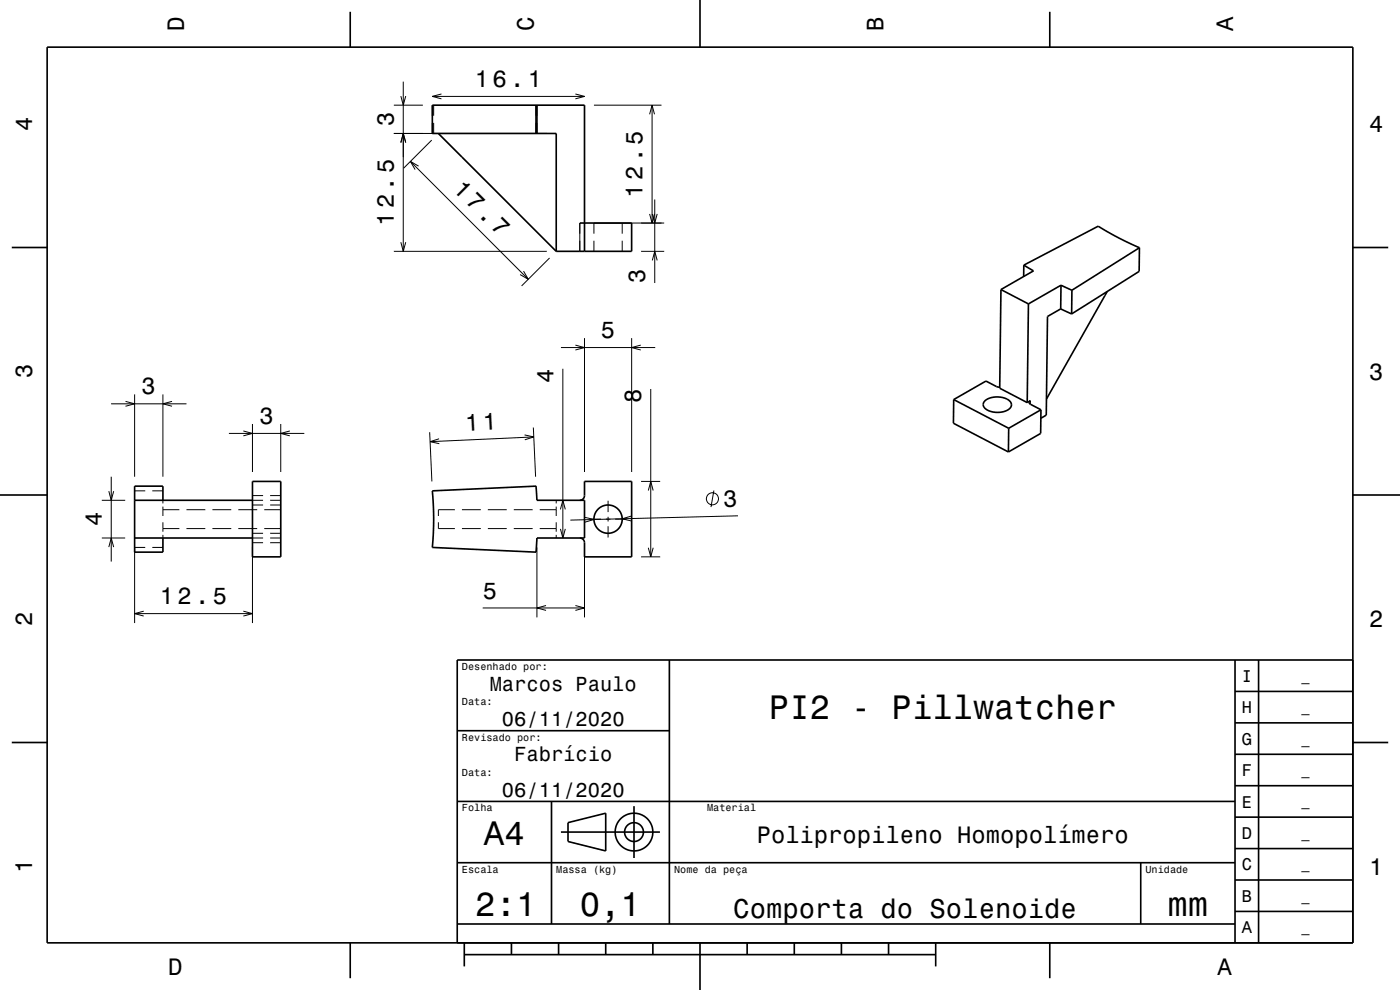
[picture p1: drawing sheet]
<svg xmlns="http://www.w3.org/2000/svg" width="297mm" height="210mm" viewBox="0 0 297 210" stroke-linecap="round" stroke-linejoin="round" font-family="sans-serif">
<g fill="none" stroke="#000" stroke-width=".21">
<path d="M85.6 17.3v36M93.6 19.9l-1.9 .6 1.9 .5M122.1 19.9l1.9 .6-1.9 .5M83.6 22.3h6.1M83.6 28.3h32.4M85 30.2l.6-1.9 .5 1.9M85 20.4l.6 1.9 .5-1.9M87.1 34.2l25 25M88.8 35.2l-1.7-1 1 1.8M91.6 29.7l-5.9 6M91.7 22.3v2.3M91.7 26.1v2.2"/>
<path d="M91.7 20.5h32.3M92 22.3v2.3M92 26.1v2.2M113.7 22.3v2.3M113.7 26.1v2.2M113.9 22.3v2.3M113.9 26.1v2.2M126 22.3h14.3M137.8 24.2l.5-1.9 .5 1.9M138.3 22.3v25M83.6 53.3h32.4M85 51.4l.6 1.9 .5-1.9"/>
<path d="M111.1 57.5l1 1.7-1.8-1M116.6 54.7l-5.9 6M123 47.3v6M126 51.1v2.2M132 47.3v2.3M132 51.1v2.2M136 53.3h4.9M137.8 45.4l.5 1.9 .5-1.9M138.4 55.2l.5-1.9 .5 1.9M138.4 45.4l.5 1.9 .5-1.9M138.9 42.3v17.7M140.9 47.3h-14.9v2.3"/>
<path d="M119 73.7h20M119.4 78.2v35.9M122.1 73.2l1.9 .5-1.9 .5M124 71.7v28.4M134 71.7v28.4M135.9 73.2l-1.9 .5 1.9 .5M23.6 85.7h16M26.6 85.1l2 .6-2 .5M28.6 83.7v17.4M34.6 83.7v17.4M36.5 85.1l-1.9 .6 1.9 .5M48.6 91.9h16"/>
<path d="M51.6 91.4l2 .5-2 .6M53.6 89.9v10.2M59.6 89.9v10.2M61.5 91.4l-1.9 .5 1.9 .6M91.2 91.7l.4 10.4M93.1 93.1l-1.9 .6 2 .4M111.3 92.3l1.9 .4-1.9 .6M113.1 90.7l.5 10.4M113.2 92.7l-22 1M138.1 82.5v35.6M218.6 85v.7M21.6 114.1h5"/>
<path d="M21.6 106.1h5M23.1 104.2l.5 1.9 .5-1.9M23.1 116.1l.5-2 .5 2M23.6 101.1v18M28.6 104.1h2.2M30.8 116.1h-2.2v16.1M32.3 116.1h2.3M32.3 104.1h2.3M34.6 106.1v.7M34.6 107.5v2M34.6 110.8v2M34.6 113.5v.6"/>
<path d="M34.6 108.1h3.5M34.6 112.1h3.5M39.6 108.1h4M39.6 112.1h4M45.1 108.1h4M45.1 112.1h4M50.6 108.1h4M50.6 112.1h4M53.6 116.1v16.1M53.6 114.1h2.2M53.6 106.1h2.2M53.6 105.1h2.2"/>
<path d="M53.6 115.1h2.2M53.6 107.1h2.2M53.6 113.1h2.2M56.1 108.1h3.5M56.1 112.1h3.5M57.3 114.1h2.3M57.3 106.1h2.3M57.3 105.1h2.3M57.3 115.1h2.3M57.3 107.1h2.3M57.3 113.1h2.3M93 110.8v1.3h3.5"/>
<path d="M96.5 108.1h-3.5v1.4M98 108.1h4M98 112.1h4M103.5 108.1h4M103.5 112.1h4M109 108.1h4M109 112.1h4M113.9 116.1v14.9M114.5 108.1h3.5M114.5 112.1h3.5M118 106.1v.7M118 107.5v2"/>
<path d="M118 110.8v2M118 113.5v.6M118.9 112.2l.5 1.9 .5-1.9M118.9 108.1l.5-2 .5 2M124 116.1v14.9M124.1 109.7l1.9 .5-1.9 .6M125.1 110.1h2.4M128.5 110.1h1M129 106.2v2.4M129 109.6v1M129 111.6v2.4M130.5 110.1h2.4"/>
<path d="M133.9 109.5l-1.9 .5 1.9 .5M136 118.1h4.1M136 102.1h4.1M137.5 104.1l.6-2 .5 2M137.5 116.2l.6 1.9 .5-1.9M151.4 104l-.6 3.6M156.6 109.4l-35.6 .9M28.6 130.2h25M30.5 129.6l-1.9 .6 1.9 .5M51.6 129.6l2 .6-2 .5M102.4 129h21.6M115.8 128.4l-1.9 .6 1.9 .5"/>
<path d="M122.1 128.4l1.9 .6-1.9 .5"/>
<circle cx="151.1" cy="105.8" r="1.28"/>
</g>
<g fill="none" stroke="#000" stroke-width=".35">
<path d="M10 10h277v190h-277zM74.3 2.5v7.5M148.5 0v10M222.7 2.5v7.5M93 28.3l25 25M113.7 22.3v6M113.9 22.3v6M2.5 52.5h7.5M118 53.3v-25h-26.3v-6h32.3v31M123 47.3h11v6h-16M217.2 56.2l2 1.3-6.9 3.9M217.2 56.2v2.5"/>
<path d="M241.7 52.5l-4.6-2.1-4.1-2.4-15.8 8.2M241.7 52.5v5.1l-14.4 9M241.7 52.5l-14.3 9.1M287 52.5h7.5M212.3 61.4l-.2 21 5.8 3M212.3 61.4l5.9 3.1M218.2 64.5l-.3 20.9M225 65.5l2.3 1.1M225 65.5l-2.8 1.6-.2 21-1.2 .6M225.1 60.5l2.3 1.1M225.1 60.5l-.1 5M225.1 60.5l-6.9 4"/>
<path d="M227.4 61.6l-.1 5M234.9 61.8l-12.9 22.8M202.3 84.8v5l11.6 6.1M202.3 84.8l11.7 6M208.9 85a4.3 4.3 0 0 1 5.5 .3 1.35 1.35 0 0 1-1.2 1.9 4.1 4.1 0 0 1-4.5-1l-.1-.6zM212.1 82.1l-.7-.1-2.2-1.2-6.9 4M214 90.8l-.1 5.1M217.9 85.4l.7-.4-.3 .4 .1 .2 2.4 1.3M220.8 86.9v5l-6.9 4M220.8 86.9l-6.8 3.9M0 105h10M28.6 114.1h25"/>
<path d="M28.6 106.1h25M34.6 106.1v-3h-6v14h6v-3M53.6 102.1h6v16h-6zM91.7 104.1l22-1 .2 3h10.1v8h-10.1l-.2 3-22-1 .3-5.5zM123 106.1l.5-.1 .4-.6 .1-3.3h10v16h-10v-3.2l-.5-.6-.5-.2M287 105h10M142 140v56M262 140v60M267 140v60M287 140h-190v60M2.5 157.5h7.5M97 155h45"/>
<path d="M262 153.3h25M262 146.7h25M287 157.5h7.5M97 170h165M117 170v26M119 176.5h21M120.5 174.5l8-2v8l-8-2zM134.5 171v11M262 173.3h25M262 166.7h25M262 160h25M97 196h165"/>
<path d="M97 183h165M242 183v13M262 193.3h25M262 186.7h25M262 180h25M74.3 200v7.5M98.5 202.5h100M98.5 200v5M108.5 200v2.5M118.5 200v2.5M128.5 200v2.5M138.5 200v2.5"/>
<path d="M148.5 200v10M158.5 200v2.5M168.5 200v2.5M178.5 200v2.5M188.5 200v2.5M198.5 200v5M222.7 200v7.5"/>
<circle cx="129" cy="110.1" r="3"/>
<circle cx="134.5" cy="176.5" r="2"/>
<circle cx="134.5" cy="176.5" r="4"/>
</g>
<g font-size="7.2">
<text x="163.1" y="152.6">PI2 - Pillwatcher</text>
<text x="102.7" y="179.3">A4</text>
<text x="100.8" y="194.3">2:1</text>
<text x="123" y="194.3">0,1</text>
<text x="247.7" y="194.3">mm</text>
</g>
<text font-size="5.8" x="155.6" y="194.6">Comporta do Solenoide</text>
<g font-size="5.1">
<text x="95.9" y="40.3" transform="rotate(45 95.9 40.3)">17.7</text>
<text x="98.8" y="91.3" transform="rotate(-3 98.8 91.3)">11</text>
</g>
<g font-size="5">
<text x="39" y="6.5" transform="rotate(-90 39 6.5)">D</text>
<text x="113.2" y="6.5" transform="rotate(-90 113.2 6.5)">C</text>
<text x="187.4" y="6.5" transform="rotate(-90 187.4 6.5)">B</text>
<text x="261.6" y="6.5" transform="rotate(-90 261.6 6.5)">A</text>
<text x="100.7" y="18.5">16.1</text>
<text x="6.8" y="27.8" transform="rotate(-90 6.8 27.8)">4</text>
<text x="83.6" y="26.8" transform="rotate(-90 83.6 26.8)">3</text>
<text x="290.5" y="28.1">4</text>
<text x="136.3" y="41.9" transform="rotate(-90 136.3 41.9)">12.5</text>
<text x="83.6" y="47.9" transform="rotate(-90 83.6 47.9)">12.5</text>
<text x="136.9" y="60" transform="rotate(-90 136.9 60)">3</text>
<text x="127.5" y="71.7">5</text>
<text x="6.8" y="80.3" transform="rotate(-90 6.8 80.3)">3</text>
<text x="30" y="83.7">3</text>
<text x="117.4" y="81.3" transform="rotate(-90 117.4 81.3)">4</text>
<text x="290.5" y="80.6">3</text>
<text x="55" y="89.9">3</text>
<text x="136.1" y="85.5" transform="rotate(-90 136.1 85.5)">8</text>
<text x="153.5" y="107.5" transform="rotate(-2 153.5 107.5)">3</text>
<text x="21.6" y="111.6" transform="rotate(-90 21.6 111.6)">4</text>
<text x="33.9" y="128.2">12.5</text>
<text x="102.4" y="127">5</text>
<text x="6.8" y="132.8" transform="rotate(-90 6.8 132.8)">2</text>
<text x="290.5" y="133.1">2</text>
<text x="160.5" y="178.8">Polipropileno Homopolímero</text>
<text x="6.8" y="185.3" transform="rotate(-90 6.8 185.3)">1</text>
<text x="290.5" y="185.6">1</text>
<text x="35.7" y="206.8">D</text>
<text x="258.3" y="206.8">A</text>
</g>
<g font-size="4.3">
<text x="103.9" y="146.5">Marcos Paulo</text>
<text x="106.5" y="154">06/11/2020</text>
<text x="109.1" y="161.5">Fabrício</text>
<text x="106.5" y="169">06/11/2020</text>
</g>
<g font-size="3.6">
<text x="263.4" y="144.6">I</text>
<text x="263.4" y="151.3">H</text>
<text x="263.4" y="158">G</text>
<text x="263.4" y="164.6">F</text>
<text x="263.4" y="171.3">E</text>
<text x="263.4" y="178">D</text>
<text x="263.4" y="184.6">C</text>
<text x="263.4" y="191.3">B</text>
<text x="263.4" y="198">A</text>
</g>
<g font-size="2.9">
<text x="276.1" y="144.4">_</text>
<text x="276.1" y="151">_</text>
<text x="276.1" y="157.7">_</text>
<text x="276.1" y="164.4">_</text>
<text x="276.1" y="171">_</text>
<text x="276.1" y="177.7">_</text>
<text x="276.1" y="184.4">_</text>
<text x="276.1" y="191.1">_</text>
<text x="276.1" y="197.7">_</text>
</g>
<g font-size="2.2">
<text x="98" y="142.1">Desenhado por:</text>
<text x="98" y="149.6">Data:</text>
<text x="98" y="157.1">Revisado por:</text>
<text x="98" y="164.6">Data:</text>
<text x="98" y="172.1">Folha</text>
<text x="150" y="172.1">Material</text>
<text x="98" y="185.1">Escala</text>
<text x="118" y="185.1">Massa (kg)</text>
<text x="143" y="185.1">Nome da peça</text>
<text x="243" y="185.1">Unidade</text>
</g>
</svg>
